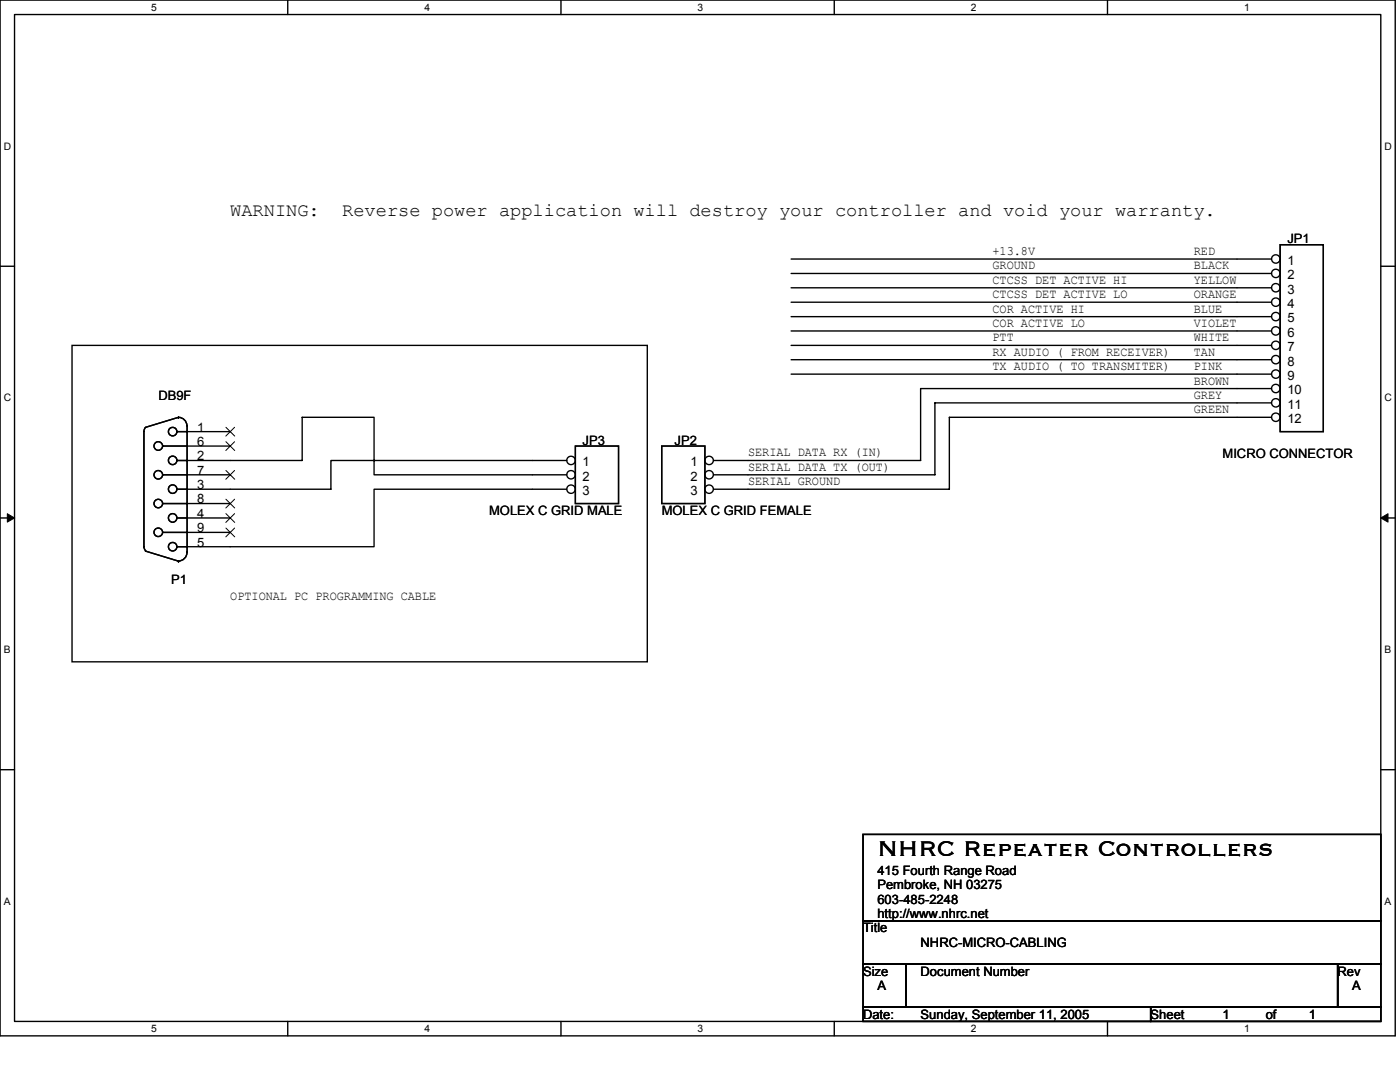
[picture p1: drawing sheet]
<svg xmlns="http://www.w3.org/2000/svg" width="279mm" height="216mm" viewBox="0 0 279 216" stroke-linecap="round" stroke-linejoin="round" font-family="sans-serif">
<path d="M0 0h278.4v206.7h-278.4zM2.9 2.9h272.7v200.9h-272.7z" fill="none" stroke="#000" stroke-width=".28"/>
<g fill="#fff">
<path d="M30.2 .3h1.1v2.3h-1.1z"/>
<path d="M30.2 204.1h1.1v2.3h-1.1z"/>
</g>
<path d="M57.4 0v2.9M57.4 203.8v2.9" fill="none" stroke="#000" stroke-width=".28"/>
<g fill="#fff">
<path d="M84.7 .3h1.1v2.3h-1.1z"/>
<path d="M84.7 204.1h1.1v2.3h-1.1z"/>
</g>
<path d="M112 0v2.9M112 203.8v2.9" fill="none" stroke="#000" stroke-width=".28"/>
<g fill="#fff">
<path d="M139.2 .3h1.2v2.3h-1.2z"/>
<path d="M139.2 204.1h1.2v2.3h-1.2z"/>
</g>
<path d="M166.5 0v2.9M166.5 203.8v2.9" fill="none" stroke="#000" stroke-width=".28"/>
<g fill="#fff">
<path d="M193.8 .3h1.1v2.3h-1.1z"/>
<path d="M193.8 204.1h1.1v2.3h-1.1z"/>
</g>
<path d="M221 0v2.9M221 203.8v2.9" fill="none" stroke="#000" stroke-width=".28"/>
<g fill="#fff">
<path d="M248.3 .3h1.1v2.3h-1.1z"/>
<path d="M248.3 204.1h1.1v2.3h-1.1z"/>
<path d="M.7 28h1.5v2.3h-1.5z"/>
<path d="M276.3 28h1.5v2.3h-1.5z"/>
<path d="M.7 78.2h1.5v2.3h-1.5z"/>
<path d="M276.3 78.2h1.5v2.3h-1.5z"/>
</g>
<path d="M0 53.1h2.9M275.6 53.1h2.8" fill="none" stroke="#000" stroke-width=".28"/>
<g fill="#fff">
<path d="M.7 128.5h1.4v2.2h-1.4z"/>
<path d="M276.3 128.5h1.4v2.2h-1.4z"/>
</g>
<path d="M0 103.4h2.9M275.6 103.4h2.8" fill="none" stroke="#000" stroke-width=".28"/>
<path d="M1.5 102.5l1.4 .9-1.4 .8zM275.6 103.4l1.4-.9v1.7z" fill="#000" stroke="#000" stroke-width=".2"/>
<g fill="#fff">
<path d="M.7 178.7h1.4v2.3h-1.4z"/>
<path d="M276.3 178.7h1.4v2.3h-1.4z"/>
</g>
<g fill="none" stroke="#000" stroke-width=".28">
<path d="M157.9 51.7h89M157.9 54.6h89M157.9 57.4h89M14.4 68.9h114.8v63.2h-114.8zM157.9 60.3h89M157.9 63.2h89M157.9 68.9h89M157.9 66h89M157.9 71.8h89M157.9 74.7h89M246.9 77.5h-63.2v14.4h-34.4M46 91.9h14.3v-8.6h14.4v11.4h31.5"/>
<path d="M106.2 91.9h-40.2v5.7h-20M106.2 97.6h-31.5v11.5h-28.7M246.9 80.4h-60.3v14.3h-37.3M246.9 83.3h-57.4v14.3h-40.2M0 153.6h2.9M275.6 153.6h2.8M172.2 166.5h103.4v17.2h-103.4zM172.2 183.7h103.4v8.6h-103.4zM172.2 192.3h8.6v8.6h-8.6zM180.8 192.3h86.2v8.6h-86.2zM267 192.3h8.6v8.6h-8.6zM172.2 200.9h57.4v2.9h-57.4z"/>
<path d="M229.6 200.9h46v2.9h-46z"/>
</g>
<circle cx="254.6" cy="51.7" r=".84" fill="#fff" stroke="#000" stroke-width=".28"/>
<path d="M246.9 51.7h6.9" fill="none" stroke="#000" stroke-width=".28"/>
<circle cx="254.6" cy="54.6" r=".84" fill="#fff" stroke="#000" stroke-width=".28"/>
<path d="M246.9 54.6h6.9" fill="none" stroke="#000" stroke-width=".28"/>
<circle cx="254.6" cy="57.4" r=".84" fill="#fff" stroke="#000" stroke-width=".28"/>
<path d="M246.9 57.4h6.9" fill="none" stroke="#000" stroke-width=".28"/>
<circle cx="254.6" cy="60.3" r=".84" fill="#fff" stroke="#000" stroke-width=".28"/>
<path d="M246.9 60.3h6.9" fill="none" stroke="#000" stroke-width=".28"/>
<circle cx="254.6" cy="63.2" r=".84" fill="#fff" stroke="#000" stroke-width=".28"/>
<path d="M246.9 63.2h6.9" fill="none" stroke="#000" stroke-width=".28"/>
<circle cx="254.6" cy="66" r=".84" fill="#fff" stroke="#000" stroke-width=".28"/>
<path d="M246.9 66h6.9" fill="none" stroke="#000" stroke-width=".28"/>
<circle cx="254.6" cy="68.9" r=".84" fill="#fff" stroke="#000" stroke-width=".28"/>
<path d="M246.9 68.9h6.9" fill="none" stroke="#000" stroke-width=".28"/>
<circle cx="254.6" cy="71.8" r=".84" fill="#fff" stroke="#000" stroke-width=".28"/>
<path d="M246.9 71.8h6.9" fill="none" stroke="#000" stroke-width=".28"/>
<circle cx="254.6" cy="74.6" r=".84" fill="#fff" stroke="#000" stroke-width=".28"/>
<path d="M246.9 74.7h6.9" fill="none" stroke="#000" stroke-width=".28"/>
<circle cx="254.6" cy="77.5" r=".84" fill="#fff" stroke="#000" stroke-width=".28"/>
<path d="M246.9 77.5h6.9" fill="none" stroke="#000" stroke-width=".28"/>
<circle cx="254.6" cy="80.4" r=".84" fill="#fff" stroke="#000" stroke-width=".28"/>
<path d="M246.9 80.4h6.9" fill="none" stroke="#000" stroke-width=".28"/>
<circle cx="254.6" cy="83.3" r=".84" fill="#fff" stroke="#000" stroke-width=".28"/>
<path d="M255.5 48.8h8.6v37.3h-8.6zM246.9 83.3h6.9" fill="none" stroke="#000" stroke-width=".28"/>
<circle cx="141.5" cy="91.9" r=".84" fill="#fff" stroke="#000" stroke-width=".28"/>
<path d="M142.4 91.9h6.9" fill="none" stroke="#000" stroke-width=".28"/>
<circle cx="141.5" cy="94.7" r=".84" fill="#fff" stroke="#000" stroke-width=".28"/>
<path d="M142.4 94.7h6.9" fill="none" stroke="#000" stroke-width=".28"/>
<circle cx="141.5" cy="97.6" r=".84" fill="#fff" stroke="#000" stroke-width=".28"/>
<path d="M132.1 89h8.6v11.5h-8.6zM142.4 97.6h6.9" fill="none" stroke="#000" stroke-width=".28"/>
<circle cx="114" cy="91.9" r=".84" fill="#fff" stroke="#000" stroke-width=".28"/>
<path d="M106.2 91.9h6.9" fill="none" stroke="#000" stroke-width=".28"/>
<circle cx="114" cy="94.7" r=".84" fill="#fff" stroke="#000" stroke-width=".28"/>
<path d="M106.2 94.7h6.9" fill="none" stroke="#000" stroke-width=".28"/>
<circle cx="114" cy="97.6" r=".84" fill="#fff" stroke="#000" stroke-width=".28"/>
<g fill="none" stroke="#000" stroke-width=".28">
<path d="M29 85.3l-.3 .8v23M32.5 94.7h13.5M32.5 89h13.5M35.3 97.6h10.7M35.3 91.9h10.7M35.3 86.1h10.7M35.6 83.3a1.77 1.77 0 0 1 1.7 1.7v25.2a1.73 1.73 0 0 1-1.7 1.8M35.6 83.3h.1M35.6 83.3l-6.6 2M106.2 97.6h6.9M114.8 89h8.6v11.5h-8.6zM28.7 109.1l.4 .8"/>
<path d="M29 110l6.6 2M32.5 106.2h13.5M32.5 100.5h13.5M35.3 109.1h10.7M35.3 103.4h10.7M35.6 112h.1"/>
<circle cx="31.6" cy="89" r=".86"/>
<circle cx="31.6" cy="94.7" r=".85"/>
<circle cx="34.5" cy="97.6" r=".85"/>
<circle cx="34.5" cy="91.9" r=".85"/>
<circle cx="34.5" cy="86.1" r=".85"/>
<circle cx="31.6" cy="106.2" r=".85"/>
<circle cx="31.6" cy="100.5" r=".85"/>
<circle cx="34.5" cy="103.3" r=".85"/>
<circle cx="34.5" cy="109.1" r=".85"/>
</g>
<path d="M45.1 99.6l1.7 1.8M45.1 93.9l1.7 1.7M45.1 88.1l1.7 1.8M45.1 85.3l1.7 1.7M46.8 99.6l-1.7 1.8M46.8 93.9l-1.7 1.7M46.8 88.1l-1.7 1.8M46.8 85.3l-1.7 1.7M45.1 105.4l1.7 1.7M45.1 102.5l1.7 1.7M46.8 105.4l-1.7 1.7M46.8 102.5l-1.7 1.7" fill="none" stroke="#000" stroke-width=".2"/>
<text font-size="5.4" x="175.1" y="170.9">NHRC Repeater Controllers</text>
<g font-size="3.7">
<text x="46" y="43.2">WARNING:</text>
<text x="68.3" y="43.2">Reverse power application will destroy your controller and void your warranty.</text>
</g>
<g font-size="2.6">
<text x="198.1" y="50.9">+13.8V</text>
<text x="198.1" y="53.8">GROUND</text>
<text x="238.3" y="50.9">RED</text>
<text x="238.3" y="53.8">BLACK</text>
<text x="256.9" y="52.9">1</text>
<text x="256.9" y="48.6">JP1</text>
<text x="198.1" y="56.6">CTCSS DET ACTIVE HI</text>
<text x="198.1" y="59.5">CTCSS DET ACTIVE LO</text>
<text x="238.3" y="56.6">YELLOW</text>
<text x="238.3" y="59.5">ORANGE</text>
<text x="256.9" y="55.7">2</text>
<text x="256.9" y="58.6">3</text>
<text x="198.1" y="62.4">COR ACTIVE HI</text>
<text x="198.1" y="65.3">COR ACTIVE LO</text>
<text x="238.3" y="62.4">BLUE</text>
<text x="238.3" y="65.3">VIOLET</text>
<text x="256.9" y="61.5">4</text>
<text x="256.9" y="64.3">5</text>
<text x="198.1" y="68.1">PTT</text>
<text x="198.1" y="71">RX AUDIO ( FROM RECEIVER)</text>
<text x="238.3" y="68.1">WHITE</text>
<text x="238.3" y="71">TAN</text>
<text x="256.9" y="67.2">6</text>
<text x="256.9" y="70.1">7</text>
<text x="198.1" y="73.9">TX AUDIO ( TO TRANSMITER)</text>
<text x="238.3" y="73.9">PINK</text>
<text x="238.3" y="76.7">BROWN</text>
<text x="256.9" y="72.9">8</text>
<text x="256.9" y="75.8">9</text>
<text x="31.6" y="79.9">DB9F</text>
<text x="238.3" y="79.6">GREY</text>
<text x="238.3" y="82.5">GREEN</text>
<text x="256.9" y="78.7">10</text>
<text x="256.9" y="81.6">11</text>
<text x="39.3" y="89">6</text>
<text x="39.3" y="86.1">1</text>
<text x="116.3" y="88.8">JP3</text>
<text x="134.6" y="88.8">JP2</text>
<text x="256.9" y="84.4">12</text>
<text x="39.3" y="94.7">7</text>
<text x="39.3" y="91.9">2</text>
<text x="116.3" y="93">1</text>
<text x="116.3" y="95.9">2</text>
<text x="137.8" y="93">1</text>
<text x="137.8" y="95.9">2</text>
<text x="149.3" y="91.1">SERIAL DATA RX (IN)</text>
<text x="149.3" y="94">SERIAL DATA TX (OUT)</text>
<text x="244" y="91.3">MICRO CONNECTOR</text>
<text x="39.3" y="100.5">8</text>
<text x="39.3" y="97.6">3</text>
<text x="116.3" y="98.8">3</text>
<text x="137.8" y="98.8">3</text>
<text x="149.3" y="96.8">SERIAL GROUND</text>
<text x="39.3" y="106.2">9</text>
<text x="39.3" y="103.3">4</text>
<text x="97.6" y="102.8">MOLEX C GRID MALE</text>
<text x="132.1" y="102.8">MOLEX C GRID FEMALE</text>
<text x="39.3" y="109.1">5</text>
<text x="34.2" y="116.6">P1</text>
<text x="46" y="119.8">OPTIONAL PC PROGRAMMING CABLE</text>
<text x="175.1" y="174.6">415 Fourth Range Road</text>
<text x="175.1" y="177.4">Pembroke, NH 03275</text>
<text x="175.1" y="180.3">603-485-2248</text>
<text x="175.1" y="183.2">http://www.nhrc.net</text>
<text x="172.2" y="186.1">Title</text>
<text x="183.7" y="188.9">NHRC-MICRO-CABLING</text>
<text x="172.2" y="194.7">Size</text>
<text x="175.1" y="197.5">A</text>
<text x="183.7" y="194.7">Document Number</text>
<text x="267" y="194.7">Rev</text>
<text x="269.8" y="197.5">A</text>
<text x="172.2" y="203.3">Date:</text>
<text x="183.7" y="203.3">Sunday, September 11, 2005</text>
<text x="229.6" y="203.3">Sheet</text>
<text x="244" y="203.3">1</text>
<text x="252.6" y="203.3">of</text>
<text x="261.2" y="203.3">1</text>
</g>
<g font-size="2">
<text x="30.2" y="2.2">5</text>
<text x="84.7" y="2.2">4</text>
<text x="139.2" y="2.2">3</text>
<text x="193.8" y="2.2">2</text>
<text x="248.3" y="2.2">1</text>
<text x=".7" y="29.8">D</text>
<text x="276.3" y="29.8">D</text>
<text x=".7" y="80.1">C</text>
<text x="276.3" y="80.1">C</text>
<text x=".7" y="130.3">B</text>
<text x="276.3" y="130.3">B</text>
<text x=".7" y="180.5">A</text>
<text x="276.3" y="180.5">A</text>
<text x="30.2" y="206">5</text>
<text x="84.7" y="206">4</text>
<text x="139.2" y="206">3</text>
<text x="193.8" y="206">2</text>
<text x="248.3" y="206">1</text>
</g>
</svg>
